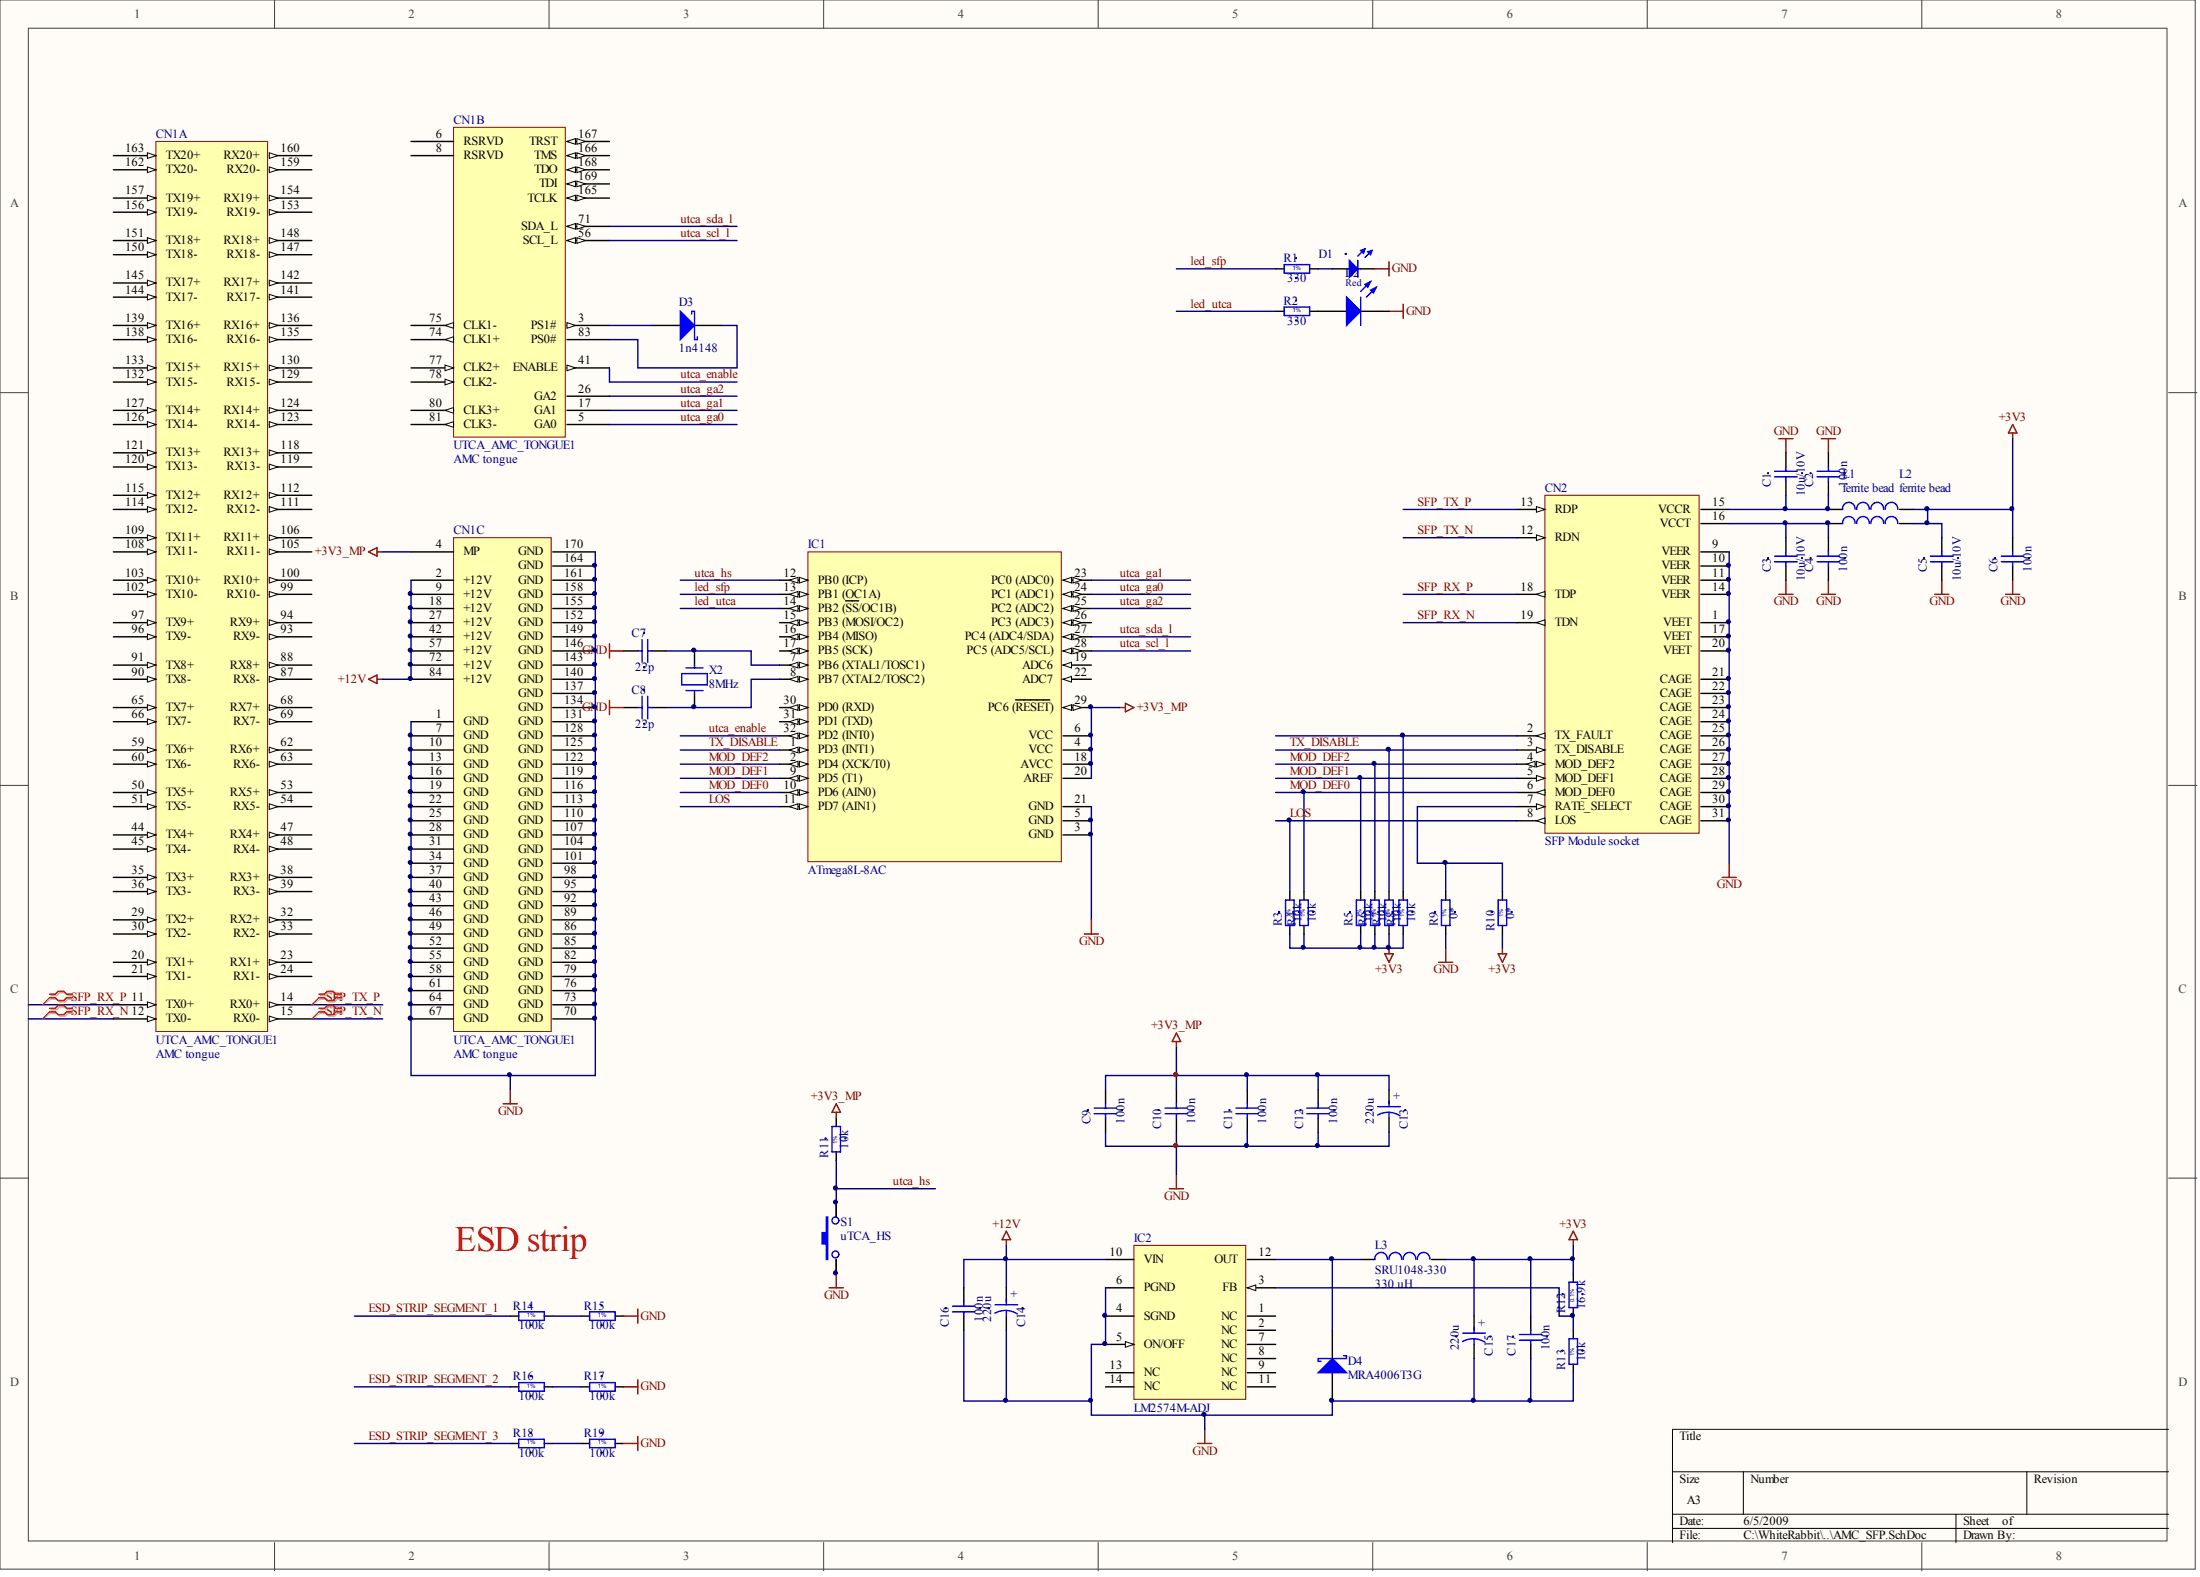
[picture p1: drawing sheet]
# Altium schematic sheet AMC_SFP.SchDoc
size A3

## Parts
C1  10u/10V  [CAPC3216X140N]
C2  100n  [CAPC1608X87N]
C3  10u/10V  [CAPC3216X140N]
C4  100n  [CAPC1608X87N]
C5  10u/10V  [CAPC3216X140N]
C6  100n  [CAPC1608X87N]
C7  22p  [CAPC2012X135N]
C8  22p  [CAPC2012X135N]
C9  100n  [CAPC2012X135N]
C10  100n  [CAPC2012X135N]
C11  100n  [CAPC2012X135N]
C12  100n  [CAPC2012X135N]
C13  220u  [CAPPR350-850X600]
C14  220u  [CAPPR350-850X600]
C15  220u  [CAPPR350-850X600]
C16  100n  [CAPC1608X87N]
C17  100n  [CAPC1608X87N]
CN1  UTCA_AMC_TONGUE1  value AMC tongue  [UTCA_AMC_TONGUE]  (parts A,B,C of 3)
CN2  SFP Module socket  [SFP_SINGLE_PORT]
D1  Green  [LED_3MM_RED_1C-2A]  (value not drawn)
D2  LED  [CD1608-0603]  (value not drawn)
D3  1n4148  [CD2012-0805]
D4  MRA4006T3G  [SMB]
IC1  ATmega8L-8AC  [32A_N]
IC2  LM2574M-ADJ  [M14B_N]
L1  value ferrite bead  [INDC2012-0805]  (hidden comment: Inductor)
L2  value ferrite bead  [INDC2012-0805]  (hidden comment: Inductor)
L3  SRU1048-330  value 330 uH  [L_BOURNS_SRU1048]
R1  330  [RESC2012X60N]
R2  330  [RESC2012X60N]
R3  10k  [RESC1608X55N]
R4  10k  [RESC1608X55N]
R5  10k  [RESC1608X55N]
R6  10k  [RESC1608X55N]
R7  10k  [RESC1608X55N]
R8  10k  [RESC1608X55N]
R9  0*  [RESC1608X55N]
R10  0*  [RESC1608X55N]
R11  10k  [RESC1608X55N]
R12  16.9k  [RESC2012X60N]
R13  10k  [RESC2012X60N]
R14  100k  [RESC3216X65N]
R15  100k  [RESC3216X65N]
R16  100k  [RESC3216X65N]
R17  100k  [RESC3216X65N]
R18  100k  [RESC3216X65N]
R19  100k  [RESC3216X65N]
S1  uTCA_HS  [uTCA_HOTSWAP_SWITCH]
X2  8MHz  [HC-49US]

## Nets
+3V3: C5.2 C6.2 C15.1 C17.2 L1.2 L2.2 L3.2 R3.1 R4.1 R5.1 R6.1 R7.1 R8.1 R10.1 R12.2
+3V3_MP: C9.2 C10.2 C11.2 C12.2 C13.1 CN1.4(MP) IC1.4(VCC) IC1.6(VCC) IC1.18(AVCC) IC1.20(AREF) IC1.29(PC6_(~{RESET})) R11.2
+12V: C14.1 C16.2 CN1.2(+12V) CN1.9(+12V) CN1.18(+12V) CN1.27(+12V) CN1.42(+12V) CN1.57(+12V) CN1.72(+12V) CN1.84(+12V) IC2.10(VIN)
GND: C1.2 C2.2 C3.1 C4.1 C5.1 C6.1 C7.1 C8.1 C9.1 C10.1 C11.1 C12.1 C13.2 C14.2 C15.2 C16.1 C17.1 CN1.1(GND) CN1.7(GND) CN1.10(GND) CN1.13(GND) CN1.16(GND) CN1.19(GND) CN1.22(GND) CN1.25(GND) CN1.28(GND) CN1.31(GND) CN1.34(GND) CN1.37(GND) CN1.40(GND) CN1.43(GND) CN1.46(GND) CN1.49(GND) CN1.52(GND) CN1.55(GND) CN1.58(GND) CN1.61(GND) CN1.64(GND) CN1.67(GND) CN1.70(GND) CN1.73(GND) CN1.76(GND) CN1.79(GND) CN1.82(GND) CN1.85(GND) CN1.86(GND) CN1.89(GND) CN1.92(GND) CN1.95(GND) CN1.98(GND) CN1.101(GND) CN1.104(GND) CN1.107(GND) CN1.110(GND) CN1.113(GND) CN1.116(GND) CN1.119(RX13-) CN1.122(GND) CN1.125(GND) CN1.128(GND) CN1.131(GND) CN1.134(GND) CN1.137(GND) CN1.140(GND) CN1.143(GND) CN1.146(GND) CN1.149(GND) CN1.152(GND) CN1.155(GND) CN1.158(GND) CN1.161(GND) CN1.164(GND) CN1.170(GND) CN2.1(VEET) CN2.9(VEER) CN2.10(VEER) CN2.11(VEER) CN2.14(VEER) CN2.17(VEET) CN2.20(VEET) CN2.21(CAGE) CN2.22(CAGE) CN2.23(CAGE) CN2.24(CAGE) CN2.25(CAGE) CN2.26(CAGE) CN2.27(CAGE) CN2.28(CAGE) CN2.29(CAGE) CN2.30(CAGE) CN2.31(CAGE) D1.1(C) D2.2(K) D4.1(A) IC1.3(GND) IC1.5(GND) IC1.21(GND) IC2.4(SGND) IC2.5(ON/OFF) IC2.6(PGND) R9.1 R13.1 R15.2 R17.2 R19.2 S1.A S1.C
ESD_STRIP_SEGMENT_1: R14.1
ESD_STRIP_SEGMENT_2: R16.1
ESD_STRIP_SEGMENT_3: R18.1
led_sfp: IC1.13(PB1_(OC1A)) R1.1
led_utca: IC1.14(PB2_(~{SS}/OC1B)) R2.1
LOS: CN2.8(LOS) IC1.11(PD7_(AIN1)) R3.2
MOD_DEF0: CN2.6(MOD_DEF0) IC1.10(PD6_(AIN0)) R4.2
MOD_DEF1: CN2.5(MOD_DEF1) IC1.9(PD5_(T1)) R5.2
MOD_DEF2: CN2.4(MOD_DEF2) IC1.2(PD4_(XCK/T0)) R6.2
SFP_RX_N: CN1.12(TX0-) CN2.19(TDN)
SFP_RX_P: CN1.11(TX0+) CN2.18(TDP)
SFP_TX_N: CN1.15(RX0-) CN2.12(RDN)
SFP_TX_P: CN1.14(RX0+) CN2.13(RDP)
TX_DISABLE: CN2.3(TX_DISABLE) IC1.1(PD3_(INT1)) R7.2
utca_enable: CN1.41(ENABLE) IC1.32(PD2_(INT0))
utca_ga0: CN1.5(GA0) IC1.24(PC1_(ADC1))
utca_ga1: CN1.17(GA1) IC1.23(PC0_(ADC0))
utca_ga2: CN1.26(GA2) IC1.25(PC2_(ADC2))
utca_hs: IC1.12(PB0_(ICP)) R11.1 S1.B S1.D
utca_scl_l: CN1.56(SCL_L) IC1.28(PC5_(ADC5/SCL))
utca_sda_l: CN1.71(SDA_L) IC1.27(PC4_(ADC4/SDA))
NetC1_1: C1.1 C2.1 CN2.15(VCCR) L2.1
NetC3_2: C3.2 C4.2 CN2.16(VCCT) L1.1
NetC7_2: C7.2 IC1.7(PB6_(XTAL1/TOSC1)) X2.2
NetC8_2: C8.2 IC1.8(PB7_(XTAL2/TOSC2)) X2.1
NetCN1_3: CN1.3(PS1#) D3.1(A)
NetCN1_83: CN1.83(PS0#) D3.2(K)
NetCN2_2: CN2.2(TX_FAULT) R8.2
NetCN2_7: CN2.7(RATE_SELECT) R9.2 R10.2
NetD1_2: D1.2(A) R1.2
NetD2_1: D2.1(A) R2.2
NetD4_2: D4.2(K) IC2.12(OUT) L3.1
NetIC2_3: IC2.3(FB) R12.1 R13.2
NetR14_2: R14.2 R15.1
NetR16_2: R16.2 R17.1
NetR18_2: R18.2 R19.1

Not connected (* = marked no-connect by the designer): CN1 6(RSRVD) 8(RSRVD) 20(TX1+) 21(TX1-) 23(RX1+) 24(RX1-) 29(TX2+) 30(TX2-) 32(RX2+) 33(RX2-) 35(TX3+) 36(TX3-) 38(RX3+) 39(RX3-) 44(TX4+) 45(TX4-) 47(RX4+) 48(RX4-) 50(TX5+) 51(TX5-) 53(RX5+) 54(RX5-) 59(TX6+) 60(TX6-) 62(RX6+) 63(RX6-) 65(TX7+) 66(TX7-) 68(RX7+) 69(RX7-) 74(CLK1+) 75(CLK1-) 77(CLK2+) 78(CLK2-) 80(CLK3+) 81(CLK3-) 87(RX8-) 88(RX8+) 90(TX8-) 91(TX8+) 93(RX9-) 94(RX9+) 96(TX9-) 97(TX9+) 99(RX10-) 100(RX10+) 102(TX10-) 103(TX10+) 105(RX11-) 106(RX11+) 108(TX11-) 109(TX11+) 111(RX12-) 112(RX12+) 114(TX12-) 115(TX12+) 118(RX13+) 120(TX13-) 121(TX13+) 123(RX14-) 124(RX14+) 126(TX14-) 127(TX14+) 129(RX15-) 130(RX15+) 132(TX15-) 133(TX15+) 135(RX16-) 136(RX16+) 138(TX16-) 139(TX16+) 141(RX17-) 142(RX17+) 144(TX17-) 145(TX17+) 147(RX18-) 148(RX18+) 150(TX18-) 151(TX18+) 153(RX19-) 154(RX19+) 156(TX19-) 157(TX19+) 159(RX20-) 160(RX20+) 162(TX20-) 163(TX20+) 165(TCLK) 166(TMS) 167(TRST) 168(TDO) 169(TDI); IC1 15(PB3_(MOSI/OC2)) 16(PB4_(MISO)) 17(PB5_(SCK)) 19(ADC6) 22(ADC7) 26(PC3_(ADC3)) 30(PD0_(RXD)) 31(PD1_(TXD)); IC2 1(NC) 2(NC) 7(NC) 8(NC) 9(NC) 11(NC) 13(NC) 14(NC)

## Layout directives
differential pair: SFP_RX_N, SFP_RX_P, SFP_TX_N, SFP_TX_P

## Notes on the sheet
- ESD strip
